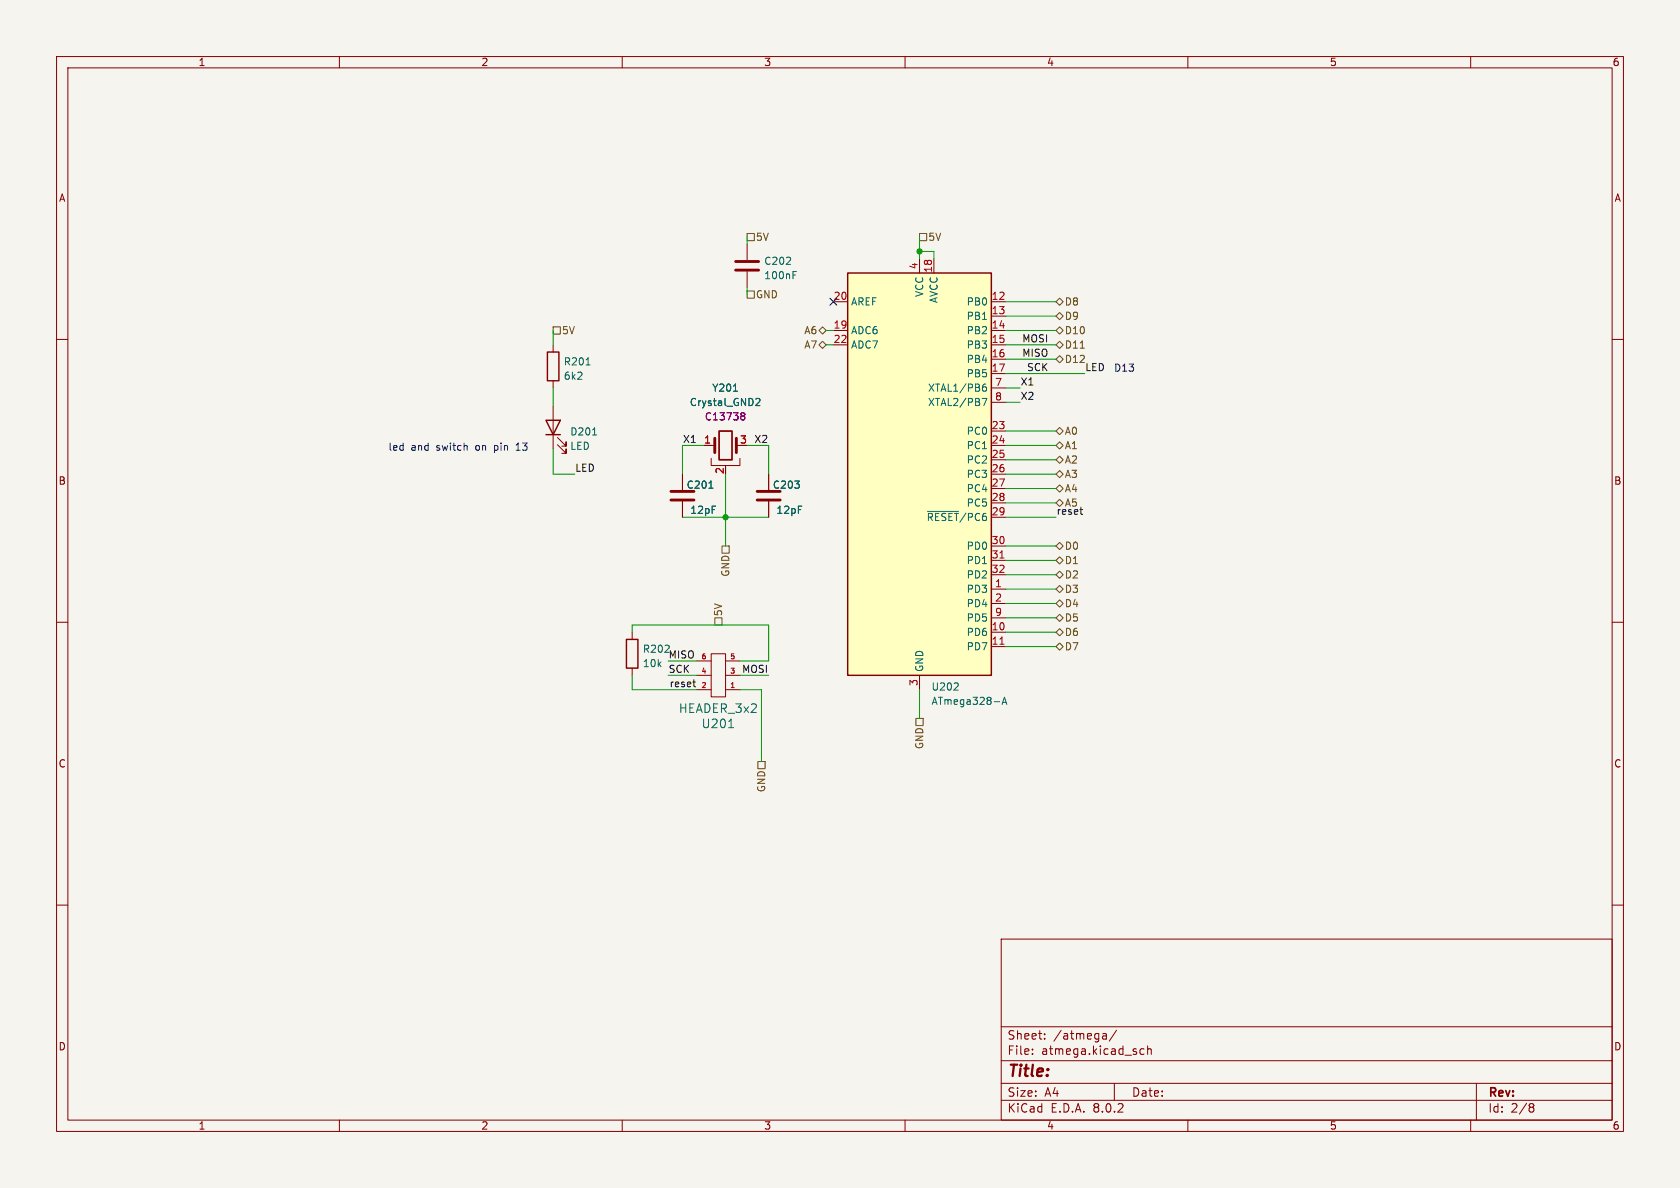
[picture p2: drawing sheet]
<svg xmlns="http://www.w3.org/2000/svg" width="297mm" height="210mm" viewBox="0 0 297 210" stroke-linecap="round" stroke-linejoin="round" font-family="sans-serif">
<path d="M0 0h297v210h-297z" fill="#f5f4ef" stroke="#f5f4ef" stroke-width=".18"/>
<g fill="none" stroke="#840000" stroke-width=".18">
<path d="M10 10h277v190h-277zM12 12h273v186h-273zM60 10v2M110 10v2M160 10v2M210 10v2M260 10v2M10 60h2M132.1 43.2v2.8M132.1 48v2.8M285 60h2M97.8 61v1.2"/>
<path d="M97.8 67.3v1.3M97.8 71.8v7.6M98.6 78.6l1.5 1.5v-.7v.7h-.8M98.6 77.3l1.5 1.6v-.8v.8h-.8M124.5 78.7h1.9M130.2 78.7h.6M120.6 83.8v2.8M120.6 88.6v2.8M125.7 81v1.3h5.1v-1.3M128.3 82.3v.3M135.9 83.8v2.8M135.9 88.6v2.8"/>
<path d="M10 110h2M111.8 111.8v1.2M111.8 118.1v1.3M123.2 119.4h2.5M123.2 116.8h2.5M125.7 115.6h2.6v7.6h-2.6zM128.3 119.4h2.5M128.3 116.8h2.5M285 110h2M123.2 121.9h2.5M128.3 121.9h2.5M10 160h2"/>
<path d="M285 160h2M177 166h108v32h-108zM60 198v2M110 198v2M160 198v2M177 194.5h108M177 191.5h108M177 187.5h108M177 181.5h108M182.5 186.3v.1M182.5 185.5v.1M184.7 183.6v.1"/>
<path d="M184.7 182.8v.1M195.1 182.7l.4 .1 .1 .9M195.6 183.6l-.5 .1M195.6 183.1h-.5M197 191.5v3M197.4 182.1l-1.3 2M202.2 185.5l-.4-.1-.3 .3v.4l.2 .2h.5M202.9 185.5l.2-.1 .4 .1v.9M202.9 184.9v1.5M210 198v2M260 198v2M261 191.5v6.5"/>
<path d="M270.6 195.1h.3l.3 .3-.3 .3M270.6 195.7h.3M270.9 195.7l.2 .2 .1 .4-.3 .3h-.3"/>
</g>
<path d="M96.5 74.3h2.6l-1.3 2.5zM96.5 76.8h2.6M96.8 62.2h2v5.1h-2zM110.7 113h2.1v5.1h-2.1z" fill="none" stroke="#840000" stroke-width=".25"/>
<path d="M140.2 48.6h.4M140.2 48h.6M103.6 64.5h.7M104.8 76.9h.7M129.7 69.2h.7M133.7 70.5l.4-.1 .2 .4-.7 .9h.7M125.3 86.3h.8M128.8 128.6h.9" fill="none" stroke="#006464" stroke-width=".18"/>
<path d="M130 46.2h4.1M130 47.8h4.1M126.4 77.5v2.5M130.2 77.5v2.5M118.6 86.9h4.1M118.6 88.4h4.1M133.9 86.9h4M133.9 88.4h4" fill="none" stroke="#840000" stroke-width=".51"/>
<path d="M127.1 76.2h2.3v5.1h-2.3z" fill="none" stroke="#840000" stroke-width=".3"/>
<path d="M131.2 73.5h.2M131.4 73l.3 .2-.3 .3M131.4 73.5l.3 .3v.2l-.1 .2h-.4" fill="none" stroke="#840084" stroke-width=".18"/>
<path d="M149.9 48.3h25.4v71.1h-25.4z" fill="#ffffc2"/>
<path d="M149.9 48.3h25.4v71.1h-25.4z" fill="none" stroke="#840000" stroke-width=".25"/>
<g fill="none" stroke="#840000" stroke-width=".18">
<path d="M147.3 53.3h2.6M147.3 58.4h2.6M162.6 45.7v2.6M165.1 45.7v2.6M175.3 53.3h2.5M175.3 55.9h2.5M175.3 58.4h2.5M124.5 78.7h1.2M147.3 61h2.6M175.3 61h2.5M175.3 63.5h2.5M175.3 66h2.5"/>
<path d="M175.3 76.2h2.5M175.3 78.7h2.5M175.3 68.6h2.5M175.3 71.1h2.5M120.6 83.8v2.8M120.6 88.6v2.8M135.9 83.8v2.8M135.9 88.6v2.8M175.3 81.3h2.5M175.3 83.8h2.5M175.3 86.4h2.5M175.3 88.9h2.5"/>
<path d="M175.3 91.4h2.5M175.3 96.5h2.5M175.3 99.1h2.5M162.6 119.4v2.5M175.3 104.1h2.5M175.3 111.8h2.5M175.3 114.3h2.5M175.3 106.7h2.5M175.3 101.6h2.5M175.3 109.2h2.5"/>
</g>
<path d="M176.8 98.6h.7M176.8 113.9h.7" fill="none" stroke="#a90000" stroke-width=".18"/>
<path d="M129.7 69.2h.7M133.7 70.5l.4-.1 .2 .4-.7 .9h.7M173.6 70.4h.9l-.6 1.3M173.7 68.5l.5-.1 .2 .2-.1 .5-.4 .1-.2-.2M174.3 67.9l-.4 .1-.2 .2M125.3 86.3h.8M164 90.4h5.4M168.6 122h.8M169.3 120.8v.5M175.8 124h.9M177.1 124.5l.5-1.2 .4 1.2M177.3 124.2h.6" fill="none" stroke="#006464" stroke-width=".18"/>
<g fill="none" stroke="#725600" stroke-width=".18">
<path d="M97.8 57.8h1.3v1.3h-1.3zM132.1 41.3h1.2v1.2h-1.2zM132.1 51.4h1.2v1.3h-1.2zM144.8 58.4l.6-.6 .6 .6-.6 .7zM162.6 41.3h1.2v1.2h-1.2zM186.7 58.4l.6-.6 .7 .6-.7 .7zM186.7 55.9l.6-.7 .7 .7-.7 .6zM186.7 53.3l.6-.6 .7 .6-.7 .7zM144.8 61l.6-.7 .6 .7-.6 .6zM186.7 78.7l.6-.6 .7 .6-.7 .7zM186.7 63.5l.6-.6 .7 .6-.7 .6zM186.7 61l.6-.7 .7 .7-.7 .6z"/>
<path d="M186.7 76.2l.6-.6 .7 .6-.7 .6zM191 61.5h.7M127.6 96.5h1.3v1.3h-1.3zM186.7 83.8l.6-.6 .7 .6-.7 .7zM186.7 81.3l.6-.7 .7 .7-.7 .6zM186.7 99.1l.6-.7 .7 .7-.7 .6zM186.7 96.5l.6-.6 .7 .6-.7 .7zM186.7 88.9l.6-.6 .7 .6-.7 .6zM186.7 86.4l.6-.7 .7 .7-.7 .6zM126.4 109.2h1.2v1.3h-1.2zM186.7 109.2l.6-.6 .7 .6-.7 .7zM186.7 101.6l.6-.6 .7 .6-.7 .6z"/>
<path d="M186.7 114.3l.6-.6 .7 .6-.7 .6zM186.7 111.8l.6-.7 .7 .7-.7 .6zM186.7 104.1l.6-.6 .7 .6-.7 .7zM186.7 106.7l.6-.7 .7 .7-.7 .6zM134 134.6h1.3v1.3h-1.3zM161.9 127h1.3v1.3h-1.3z"/>
</g>
<path d="M190.9 90.1h.5M191.1 90.9h.3M122.5 120.6h.5M122.7 121.3l.3 .1" fill="none" stroke="#0f0f0f" stroke-width=".18"/>
<path d="M91.2 79.6h.8M91.5 78.5l-.3 .2" fill="none" stroke="#0000c2" stroke-width=".18"/>
<g fill="none" stroke="#009600" stroke-width=".18">
<path d="M97.8 58.4v2.6M132.1 41.9v1.3M132.1 50.8v1.3M146 58.4h1.3M162.6 41.9v3.8M162.6 44.5h2.5v1.2M177.8 58.4h8.9M177.8 53.3h8.9M177.8 55.9h8.9M97.8 79.4v4.4h3.8M97.8 68.6v3.2M124.5 78.7h-3.9v5.1"/>
<path d="M132.1 78.7h3.8v5.1M146 61h1.3M177.8 63.5h8.9M177.8 76.2h8.9M177.8 78.7h8.9M177.8 61h8.9M177.8 71.1h2.5M177.8 68.6h2.5M177.8 66h14M120.6 91.4h15.3M128.3 83.8v12.7M177.8 86.4h8.9"/>
<path d="M177.8 83.8h8.9M177.8 81.3h8.9M177.8 91.4h8.9M177.8 99.1h8.9M177.8 96.5h8.9M177.8 88.9h8.9M111.8 111.8v-1.3h24.1v6.3h-5.1M111.8 119.4v2.5h11.4M118.1 116.8h5.1M118.1 119.4h5.1M130.8 119.4h5.1M177.8 101.6h8.9"/>
<path d="M177.8 111.8h8.9M177.8 109.2h8.9M177.8 106.7h8.9M177.8 104.1h8.9M177.8 114.3h8.9M130.8 121.9h3.8v12.7M162.6 121.9v5.1"/>
</g>
<path d="M146.7 52.7l1.2 1.2M147.9 52.7l-1.2 1.2" fill="none" stroke="#000084" stroke-width=".18"/>
<path d="M131.2 73.5h.2M131.4 73l.3 .2-.3 .3M131.4 73.5l.3 .3v.2l-.1 .2h-.4" fill="none" stroke="#840084" stroke-width=".18"/>
<g fill="#009600" stroke="#009600" stroke-width=".18">
<circle cx="128.3" cy="91.4" r=".46"/>
<circle cx="162.6" cy="44.5" r=".46"/>
</g>
<text font-size="2.8" fill="#840000" x="178" y="190.9">Title:</text>
<g font-size="2.1" fill="#006464">
<text x="119.9" y="126.2">HEADER_3x2</text>
<text x="123.9" y="128.9">U201</text>
</g>
<g font-size="2.1" fill="#840000">
<text x="178" y="184">Sheet:</text>
<text x="186.2" y="184">/atmega/</text>
<text x="178" y="186.7">File:</text>
<text x="184.1" y="186.7">atmega.kicad_sch</text>
<text x="178" y="196.9">KiCad</text>
<text x="178" y="194.1">Size:</text>
<text x="184.7" y="194.1">A4</text>
<text x="185.7" y="196.9">E.D.A.</text>
<text x="193.3" y="196.9">8.0.2</text>
<text x="200" y="194.1">Date:</text>
<text x="263" y="194.3">Rev:</text>
<text x="263" y="196.9">Id:</text>
<text x="267.1" y="196.9">2/8</text>
</g>
<g font-size="1.8" fill="#840000">
<text x="35" y="11.9">1</text>
<text x="85" y="11.9">2</text>
<text x="135" y="11.9">3</text>
<text x="185" y="11.9">4</text>
<text x="235" y="11.9">5</text>
<text x="285" y="11.9">6</text>
<text x="10.3" y="35.9">A</text>
<text x="285.3" y="35.9">A</text>
<text x="10.3" y="85.9">B</text>
<text x="285.3" y="85.9">B</text>
<text x="10.3" y="135.9">C</text>
<text x="285.3" y="135.9">C</text>
<text x="10.3" y="185.9">D</text>
<text x="285.3" y="185.9">D</text>
<text x="35" y="199.9">1</text>
<text x="85" y="199.9">2</text>
<text x="135" y="199.9">3</text>
<text x="185" y="199.9">4</text>
<text x="235" y="199.9">5</text>
<text x="285" y="199.9">6</text>
</g>
<g font-size="1.8" fill="#725600">
<text x="133.5" y="42.8">5V</text>
<text x="164" y="42.8">5V</text>
<text x="133.5" y="52.9">GND</text>
<text x="99.3" y="59.3">5V</text>
<text x="142.1" y="59.3">A6</text>
<text x="188.2" y="59.3">D10</text>
<text x="188.2" y="56.7">D9</text>
<text x="188.2" y="54.2">D8</text>
<text x="142.1" y="61.8">A7</text>
<text x="188.2" y="64.4">D12</text>
<text x="188.2" y="61.8">D11</text>
<text x="188.2" y="77.1">A0</text>
<text x="188.2" y="79.6">A1</text>
<text x="188.2" y="82.1">A2</text>
<text x="188.2" y="84.7">A3</text>
<text x="188.2" y="87.2">A4</text>
<text x="188.2" y="99.9">D1</text>
<text x="188.2" y="97.4">D0</text>
<text x="129.1" y="102.1" transform="rotate(-90 129.1 102.1)">GND</text>
<text x="188.2" y="102.5">D2</text>
<text x="188.2" y="105">D3</text>
<text x="188.2" y="107.5">D4</text>
<text x="127.9" y="109" transform="rotate(-90 127.9 109)">5V</text>
<text x="188.2" y="110.1">D5</text>
<text x="188.2" y="112.6">D6</text>
<text x="188.2" y="115.2">D7</text>
<text x="163.4" y="132.5" transform="rotate(-90 163.4 132.5)">GND</text>
<text x="135.5" y="140.2" transform="rotate(-90 135.5 140.2)">GND</text>
</g>
<g font-size="1.8" fill="#006464">
<text x="135" y="47">C202</text>
<text x="135" y="49.6">100nF</text>
<text x="163.4" y="52.6" transform="rotate(-90 163.4 52.6)">VCC</text>
<text x="166" y="53.7" transform="rotate(-90 166 53.7)">AVCC</text>
<text x="150.4" y="59.3">ADC6</text>
<text x="150.4" y="54.2">AREF</text>
<text x="170.8" y="54.2">PB0</text>
<text x="170.8" y="56.7">PB1</text>
<text x="170.8" y="59.3">PB2</text>
<text x="99.6" y="64.8">R201</text>
<text x="150.4" y="61.8">ADC7</text>
<text x="170.8" y="61.8">PB3</text>
<text x="170.8" y="64.4">PB4</text>
<text x="99.6" y="67.3">6k2</text>
<text x="125.8" y="69.4">Y201</text>
<text x="164" y="69.4">XTAL1/PB6</text>
<text x="164" y="72">XTAL2/PB7</text>
<text x="170.8" y="66.9">PB5</text>
<text x="100.7" y="77.2">D201</text>
<text x="170.8" y="77.1">PC0</text>
<text x="100.7" y="79.7">LED</text>
<text x="170.8" y="79.6">PC1</text>
<text x="170.8" y="82.1">PC2</text>
<text x="121.3" y="86.6">C201</text>
<text x="136.5" y="86.6">C203</text>
<text x="170.8" y="84.7">PC3</text>
<text x="170.8" y="87.2">PC4</text>
<text x="170.8" y="89.8">PC5</text>
<text x="121.9" y="91">12pF</text>
<text x="137.2" y="91">12pF</text>
<text x="163.7" y="92.3">~{RESET}/PC6</text>
<text x="170.8" y="97.4">PD0</text>
<text x="170.8" y="99.9">PD1</text>
<text x="170.8" y="105">PD3</text>
<text x="170.8" y="107.5">PD4</text>
<text x="170.8" y="102.5">PD2</text>
<text x="170.8" y="112.6">PD6</text>
<text x="170.8" y="110.1">PD5</text>
<text x="113.5" y="115.6">R202</text>
<text x="113.5" y="118.1">10k</text>
<text x="163.4" y="118.9" transform="rotate(-90 163.4 118.9)">GND</text>
<text x="170.8" y="115.2">PD7</text>
<text x="164.6" y="122.3">U202</text>
<text x="164.6" y="124.8">ATmega328-A</text>
</g>
<g font-size="1.8" fill="#a90000">
<text x="162.3" y="47.7" transform="rotate(-90 162.3 47.7)">4</text>
<text x="147.3" y="53.1">20</text>
<text x="164.8" y="48.3" transform="rotate(-90 164.8 48.3)">18</text>
<text x="175.2" y="53.1">12</text>
<text x="147.3" y="58.2">19</text>
<text x="175.2" y="55.6">13</text>
<text x="175.2" y="58.2">14</text>
<text x="147.3" y="60.7">22</text>
<text x="175.2" y="60.7">15</text>
<text x="175.2" y="63.2">16</text>
<text x="175.2" y="65.8">17</text>
<text x="175.8" y="68.3">7</text>
<text x="175.8" y="70.9">8</text>
<text x="175.2" y="75.9">23</text>
<text x="124.4" y="78.5">1</text>
<text x="128" y="83.9" transform="rotate(-90 128 83.9)">2</text>
<text x="130.7" y="78.5">3</text>
<text x="175.2" y="78.5">24</text>
<text x="175.2" y="81">25</text>
<text x="175.2" y="83.6">26</text>
<text x="175.2" y="86.1">27</text>
<text x="175.2" y="88.6">28</text>
<text x="175.2" y="91.2">29</text>
<text x="175.2" y="96.3">30</text>
<text x="175.2" y="98.8">31</text>
<text x="175.2" y="101.3">32</text>
<text x="175.8" y="103.9">1</text>
<text x="175.8" y="106.4">2</text>
<text x="175.2" y="111.5">10</text>
<text x="175.8" y="109">9</text>
<text x="175.2" y="114">11</text>
<text x="162.3" y="121.4" transform="rotate(-90 162.3 121.4)">3</text>
</g>
<g font-size="1.8" fill="#0f0f0f">
<text x="180.6" y="60.6">MOSI</text>
<text x="180.6" y="63.2">MISO</text>
<text x="181.5" y="65.7">SCK</text>
<text x="191.8" y="65.7">LED</text>
<text x="180.3" y="70.8">X2</text>
<text x="180.3" y="68.2">X1</text>
<text x="101.6" y="83.5">LED</text>
<text x="120.6" y="78.4">X1</text>
<text x="133.3" y="78.4">X2</text>
<text x="188.2" y="89.8">A5</text>
<text x="186.7" y="91.1">reset</text>
<text x="118.1" y="119">SCK</text>
<text x="118.1" y="116.5">MISO</text>
<text x="131.1" y="119">MOSI</text>
<text x="118.3" y="121.6">reset</text>
</g>
<g font-size="1.8" fill="#0000c2">
<text x="196.8" y="65.8">D13</text>
<text x="68.6" y="79.8">led</text>
<text x="72.7" y="79.8">and</text>
<text x="77.3" y="79.8">switch</text>
<text x="84.4" y="79.8">on</text>
<text x="87.8" y="79.8">pin</text>
<text x="91.9" y="79.8">13</text>
</g>
<g font-size="1.8" fill="#840084">
<text x="121.8" y="72">Crystal_GND2</text>
<text x="124.5" y="74.5">C13738</text>
</g>
<g font-size="1.2" fill="#a90000">
<text x="123.9" y="119.1">4</text>
<text x="123.9" y="116.6">6</text>
<text x="129" y="119.1">3</text>
<text x="129" y="116.6">5</text>
<text x="123.9" y="121.7">2</text>
<text x="129" y="121.7">1</text>
</g>
</svg>
